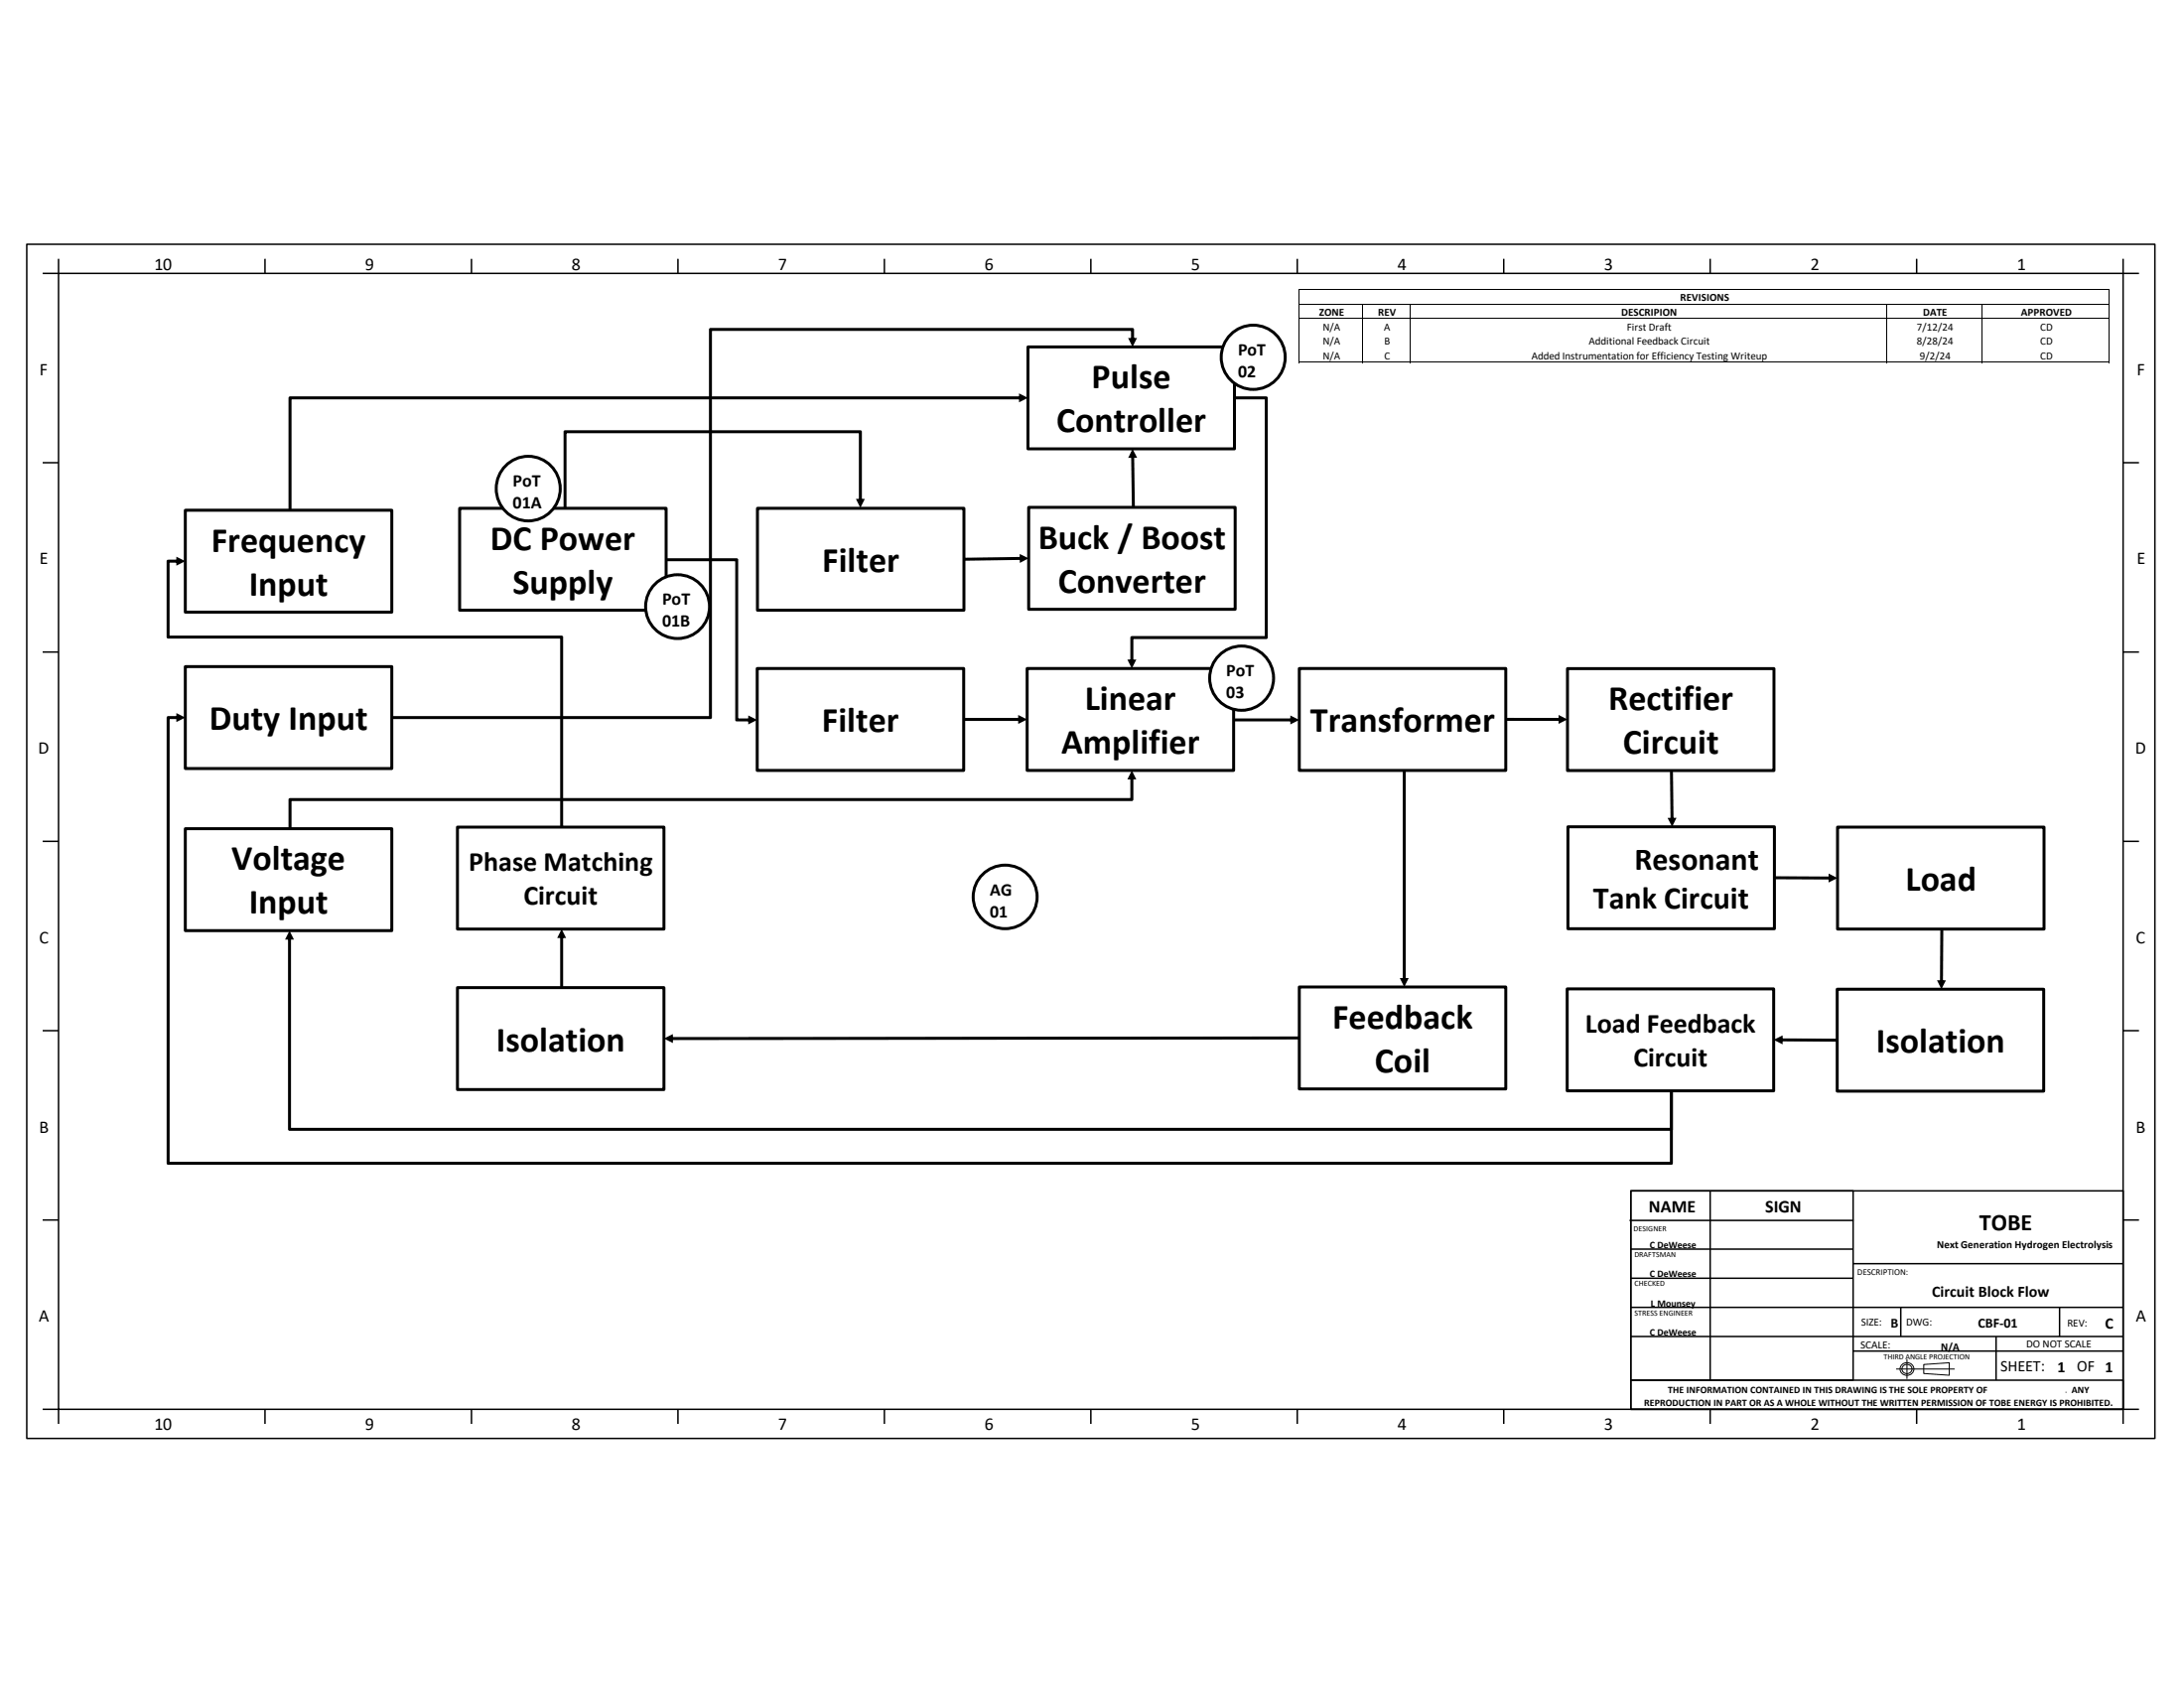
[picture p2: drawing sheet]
<svg xmlns="http://www.w3.org/2000/svg" width="279mm" height="216mm" viewBox="0 0 279 216" stroke-linecap="round" stroke-linejoin="round" font-family="sans-serif">
<g fill="none" stroke="#000" stroke-width=".13">
<path d="M166.2 37v9.4M166.2 37h103.7M166.2 38.9h103.7M174.3 39v7.4M180.4 39v7.4M241.4 39v7.4M253.5 39v7.4M269.8 37.1v9.3M166.2 40.8h103.7M166.2 46.3h103.7M242.6 175.1h7.5M243.3 174.5a.84 .84 0 0 1 1.3 .1 .84 .84 0 0 1-.3 1.3 .84 .84 0 0 1-1-.3 .84 .84 0 0 1 0-1.1z"/>
<path d="M244 173.8v2.6M246.1 174.5l3.3-.2v1.6l-3.3-.2z"/>
<circle cx="243.9" cy="175.1" r=".62"/>
</g>
<g fill="none" stroke="#000" stroke-width=".19">
<path d="M3.4 31.2h272.3v152.8h-272.3zM7.5 35h264.1v145.3h-264.1zM7.5 33.1v1.9h-2M33.9 33.1v1.9M60.3 33.1v1.9M86.7 33.1v1.9M113.1 33.1v1.9M139.6 33.1v1.9M166 33.1v1.9M192.4 33.1v1.9M218.8 33.1v1.9M245.2 33.1v1.9"/>
<path d="M271.6 33.1v1.9h2M5.5 59.2h2M271.6 59.2h2M5.5 83.4h2M271.6 83.4h2M5.5 107.6h2M271.6 107.6h2M5.5 131.8h2M271.6 131.8h2M5.5 156h2M208.5 156.1h28.6M208.6 152.3h63v28h-63z"/>
<path d="M208.6 152.3h28.5v24.2h-28.5zM208.6 159.8h28.5M218.8 152.3v24.2M271.6 156h2M208.6 167.2h63M208.6 170.9h63M208.6 163.5h28.5M208.6 176.5h63v3.8h-63zM237.1 161.6h34.5M237.1 172.8h34.5M243.2 167.2v3.7M255.4 170.9v5.6"/>
<path d="M263.5 167.2v3.7M5.5 180.3h2v1.8M33.9 180.3v1.8M60.3 180.3v1.8M86.7 180.3v1.8M113.1 180.3v1.8M139.6 180.3v1.8M166 180.3v1.8M192.4 180.3v1.8M218.8 180.3v1.8M245.2 180.3v1.8M273.6 180.3h-2v1.8"/>
</g>
<g fill="none" stroke="#000" stroke-width=".38">
<path d="M131.5 44.4h26.4v13h-26.4zM23.7 65.3h26.4v13h-26.4zM58.8 65h26.4v13.1h-26.4zM96.9 65h26.4v13.1h-26.4zM131.6 64.9h26.4v13h-26.4zM23.7 85.3h26.4v13h-26.4zM96.9 85.5h26.4v13h-26.4zM131.4 85.5h26.4v13h-26.4zM166.2 85.5h26.4v13h-26.4zM200.5 85.5h26.4v13.1h-26.4zM23.7 106h26.4v13h-26.4zM58.5 105.8h26.4v13h-26.4z"/>
<path d="M200.6 105.7h26.4v13.1h-26.4zM235.1 105.8h26.4v13h-26.4zM58.5 126.3h26.4v13.1h-26.4zM166.2 126.2h26.4v13.1h-26.4zM200.5 126.5h26.4v13h-26.4zM235 126.5h26.5v13.1h-26.5z"/>
</g>
<g fill="#000">
<path d="M157.9 50.7v.4h4.1l-.2-.2v30.6l.2-.1h-17.2l-.2 .1v3.1h.4v-3.1l-.2 .2h17.2l.2-.2v-30.6l-.2-.2zM144.2 84.4l.6 1.1 .6-1.1z"/>
<path d="M37 50.8l93.6-.1v.4h-93.5l.2-.2v14.4h-.4zM130.4 50.3l1.1 .6-1.1 .6z"/>
<path d="M123.3 71.3v.4l7.4-.1-.1-.4zM130.5 70.9v1.1l1.1-.6z"/>
<path d="M144.7 58.4h.4l.1 6.5h-.4zM144.9 57.4l.6 1.1-1.2 .1z"/>
<path d="M90.8 42l-.1 49.8 .2-.2h-40.8v.4l40.9-.1 .1-49.8-.2 .2h54l-.2-.2v1.3h.4v-1.3l-.2-.2zM144.3 43.2l.6 1.2 .6-1.2z"/>
<path d="M123.3 91.8h7.2v.4h-7.2zM130.3 91.4l1.1 .6-1.1 .6z"/>
<path d="M157.8 91.9h7.5v.4h-7.5zM165.1 91.5l1.1 .6-1.1 .6z"/>
<path d="M179.5 98.5h.3v26.8h-.3zM179.1 125.1h1.1l-.6 1.1z"/>
<path d="M192.6 91.8h7v.4h-7zM199.4 91.4l1.1 .6-1.1 .6z"/>
<path d="M213.6 98.6h.4l.1 6.2h-.4zM213.3 104.6h1.2l-.6 1.1z"/>
<path d="M37 102.1h107.8l-.2 .2v-2.8h.4v2.8l-.2 .2h-107.7l.2-.2v3.7h-.4zM144.8 98.5l.6 1.2h-1.2z"/>
<path d="M21.4 71.6l-.1 9.9 .2 .2h50.4l-.2-.2v24.3h.3v-24.4l-50.5-.1 .2 .2v-9.7l-.2 .2h1.3v-.4zM22.6 71.2v1.1l1.1-.5z"/>
<path d="M227 112.1h7.1v.4h-7.1zM233.9 111.7l1.2 .6-1.2 .6z"/>
<path d="M248.2 118.8v6.8h.4v-6.8zM247.8 125.4l.6 1.1 .5-1.1z"/>
<path d="M71.7 119.8h.3v6.5h-.3zM71.9 118.8l.5 1.2h-1.1z"/>
<path d="M85.9 132.6v.4l80.3-.1v-.3zM84.9 132.8l1.2 .6v-1.1z"/>
<path d="M21.4 91.6l-.1 57.2 .2 .2h192.3l.2-.2v-9.3h-.4v9.3l.2-.2h-192.3l.2 .2v-57l-.2 .2h1.3v-.4zM22.6 91.2v1.2l1.1-.6z"/>
<path d="M36.8 120v24.4l.2 .2h176.8l.2-.2v-4.9h-.4v4.9l.2-.1h-176.8l.2 .1v-24.4zM37 119l-.5 1.2h1.1z"/>
<path d="M227.9 132.8h7.1v.4h-7.1zM226.9 133l1.2-.6-.1 1.2z"/>
</g>
<circle cx="128.6" cy="114.7" r="4.1" fill="#fff"/>
<circle cx="128.6" cy="114.7" r="4.1" fill="none" stroke="#000" stroke-width=".38"/>
<circle cx="67.6" cy="62.5" r="4.1" fill="#fff"/>
<circle cx="67.6" cy="62.5" r="4.1" fill="none" stroke="#000" stroke-width=".38"/>
<circle cx="160.3" cy="45.7" r="4.1" fill="#fff"/>
<circle cx="160.3" cy="45.7" r="4.1" fill="none" stroke="#000" stroke-width=".38"/>
<circle cx="158.9" cy="86.7" r="4.1" fill="#fff"/>
<circle cx="158.9" cy="86.7" r="4.1" fill="none" stroke="#000" stroke-width=".38"/>
<g fill="#000">
<path d="M72.2 55.1l37.9-.1 .2 .2v8.8h-.4v-8.8l.2 .2h-37.8l.2-.2v9.9h-.4zM109.5 63.8h1.1l-.5 1.2z"/>
<path d="M85.2 71.4l9.2 .1v20.6l-.2-.2h1.7v.4h-1.7l-.1-.2v-20.5l.1 .2h-9zM95.7 91.5l1.2 .6-1.2 .6z"/>
</g>
<circle cx="86.7" cy="77.6" r="4.1" fill="#fff"/>
<circle cx="86.7" cy="77.6" r="4.1" fill="none" stroke="#000" stroke-width=".38"/>
<g fill="#fff" stroke="#fff" stroke-width=".35">
<path d="M254.6 177.2h9.5v1.2h-9.5z"/>
<path d="M202.6 108.2h5.6v4h-5.6z"/>
</g>
<g font-size="4.6">
<text x="139.7" y="49.7">Pulse</text>
<text x="135.1" y="55.3">Controller</text>
<text x="27" y="70.6">Frequency</text>
<text x="62.7" y="70.3">DC Power</text>
<text x="132.8" y="70.2">Buck / Boost</text>
<text x="31.8" y="76.2">Input</text>
<text x="65.6" y="75.9">Supply</text>
<text x="105.2" y="73.1">Filter</text>
<text x="135.4" y="75.8">Converter</text>
<text x="26.8" y="93.4">Duty Input</text>
<text x="105.1" y="93.6">Filter</text>
<text x="138.8" y="90.8">Linear</text>
<text x="167.6" y="93.6">Transformer</text>
<text x="205.8" y="90.8">Rectifier</text>
<text x="135.8" y="96.4">Amplifier</text>
<text x="207.6" y="96.4">Circuit</text>
<text x="29.6" y="111.3">Voltage</text>
<text x="243.8" y="113.9">Load</text>
<text x="31.8" y="116.9">Input</text>
<text x="170.5" y="131.6">Feedback</text>
<text x="63.5" y="134.4">Isolation</text>
<text x="175.9" y="137.1">Coil</text>
<text x="240" y="134.6">Isolation</text>
</g>
<g font-size="4.1">
<text x="209.1" y="111.2">Resonant</text>
<text x="203.8" y="116.2">Tank Circuit</text>
</g>
<g font-size="3.6">
<text x="60" y="111.4">Phase Matching</text>
<text x="67" y="115.7">Circuit</text>
<text x="202.8" y="132.1">Load Feedback</text>
</g>
<text font-size="3.5" x="209" y="136.4">Circuit</text>
<text font-size="3" x="253.2" y="157.3">TOBE</text>
<g font-size="2.3">
<text x="19.7" y="34.6">10</text>
<text x="46.7" y="34.6">9</text>
<text x="73.1" y="34.6">8</text>
<text x="99.5" y="34.6">7</text>
<text x="126" y="34.6">6</text>
<text x="152.4" y="34.6">5</text>
<text x="178.8" y="34.6">4</text>
<text x="205.2" y="34.6">3</text>
<text x="231.6" y="34.6">2</text>
<text x="258.1" y="34.6">1</text>
<text x="5.1" y="48">F</text>
<text x="158.4" y="45.4">PoT</text>
<text x="273.3" y="48">F</text>
<text x="158.4" y="48.2">02</text>
<text x="65.6" y="62.2">PoT</text>
<text x="65.6" y="65">01A</text>
<text x="5.1" y="72.2">E</text>
<text x="84.7" y="77.4">PoT</text>
<text x="273.3" y="72.2">E</text>
<text x="84.7" y="80.1">01B</text>
<text x="156.9" y="86.5">PoT</text>
<text x="156.9" y="89.3">03</text>
<text x="4.9" y="96.4">D</text>
<text x="273.2" y="96.4">D</text>
<text x="126.6" y="114.5">AG</text>
<text x="126.6" y="117.3">01</text>
<text x="5" y="120.6">C</text>
<text x="273.3" y="120.6">C</text>
<text x="5" y="144.8">B</text>
<text x="273.3" y="144.8">B</text>
<text x="210.9" y="155.1">NAME</text>
<text x="225.8" y="155.1">SIGN</text>
<text x="5" y="169.1">A</text>
<text x="273.2" y="169.1">A</text>
<text x="19.7" y="182.8">10</text>
<text x="46.7" y="182.8">9</text>
<text x="73.1" y="182.8">8</text>
<text x="99.5" y="182.8">7</text>
<text x="126" y="182.8">6</text>
<text x="152.4" y="182.8">5</text>
<text x="178.8" y="182.8">4</text>
<text x="205.2" y="182.8">3</text>
<text x="231.6" y="182.8">2</text>
<text x="258.1" y="182.8">1</text>
</g>
<g font-size="2">
<text x="247.2" y="165.8">Circuit Block Flow</text>
<text x="269.3" y="169.9">C</text>
<text x="255.9" y="175.4">SHEET:</text>
<text x="263.2" y="175.5">1</text>
<text x="265.7" y="175.4">OF 1</text>
</g>
<g font-size="1.8">
<text x="241.9" y="169.8">B</text>
<text x="253.1" y="169.8">CBF-01</text>
</g>
<g font-size="1.4">
<text x="168.8" y="40.4">ZONE</text>
<text x="176.3" y="40.4">REV</text>
<text x="207.4" y="40.4">DESCRIPION</text>
<text x="215" y="38.5">REVISIONS</text>
<text x="246" y="40.4">DATE</text>
<text x="258.6" y="40.4">APPROVED</text>
<text x="169.2" y="44.1">N/A</text>
<text x="169.2" y="42.3">N/A</text>
<text x="169.2" y="46">N/A</text>
<text x="177.1" y="42.3">A</text>
<text x="177.1" y="44.1">B</text>
<text x="177.1" y="46">C</text>
<text x="195.9" y="46">Added Instrumentation for Efficiency Testing Writeup</text>
<text x="203.3" y="44.1">Additional Feedback Circuit</text>
<text x="208.1" y="42.3">First Draft</text>
<text x="245.2" y="42.3">7/12/24</text>
<text x="245.2" y="44.1">8/28/24</text>
<text x="245.6" y="46">9/2/24</text>
<text x="261" y="42.3">CD</text>
<text x="261" y="46">CD</text>
<text x="261" y="44.1">CD</text>
<text x="247.8" y="159.6">Next Generation Hydrogen Electrolysis</text>
<text x="238" y="172.5">SCALE:</text>
<text x="238.1" y="169.6">SIZE:</text>
<text x="243.9" y="169.6">DWG:</text>
<text x="248.3" y="172.7">N/A</text>
<text x="259.2" y="172.3">DO NOT SCALE</text>
<text x="264.5" y="169.7">REV:</text>
</g>
<g font-size="1.3">
<text x="211.1" y="159.6">C DeWeese</text>
<text x="211.1" y="163.4">C DeWeese</text>
<text x="211.2" y="167.1">L Mounsey</text>
<text x="211.1" y="170.8">C DeWeese</text>
<text x="210.3" y="179.8">REPRODUCTION IN PART OR AS A WHOLE WITHOUT THE WRITTEN PERMISSION OF TOBE ENERGY IS PROHIBITED.</text>
<text x="213.4" y="178.1">THE INFORMATION CONTAINED IN THIS DRAWING IS THE SOLE PROPERTY OF</text>
<text x="264.1" y="178.1">. ANY</text>
</g>
<text font-size="1.1" x="237.6" y="163.1">DESCRIPTION:</text>
<g font-size="1">
<text x="209" y="157.4">DESIGNER</text>
<text x="209.1" y="160.8">DRAFTSMAN</text>
<text x="209.1" y="164.5">CHECKED</text>
<text x="209.1" y="168.2">STRESS ENGINEER</text>
<text x="241" y="173.9">THIRD ANGLE PROJECTION</text>
</g>
</svg>
